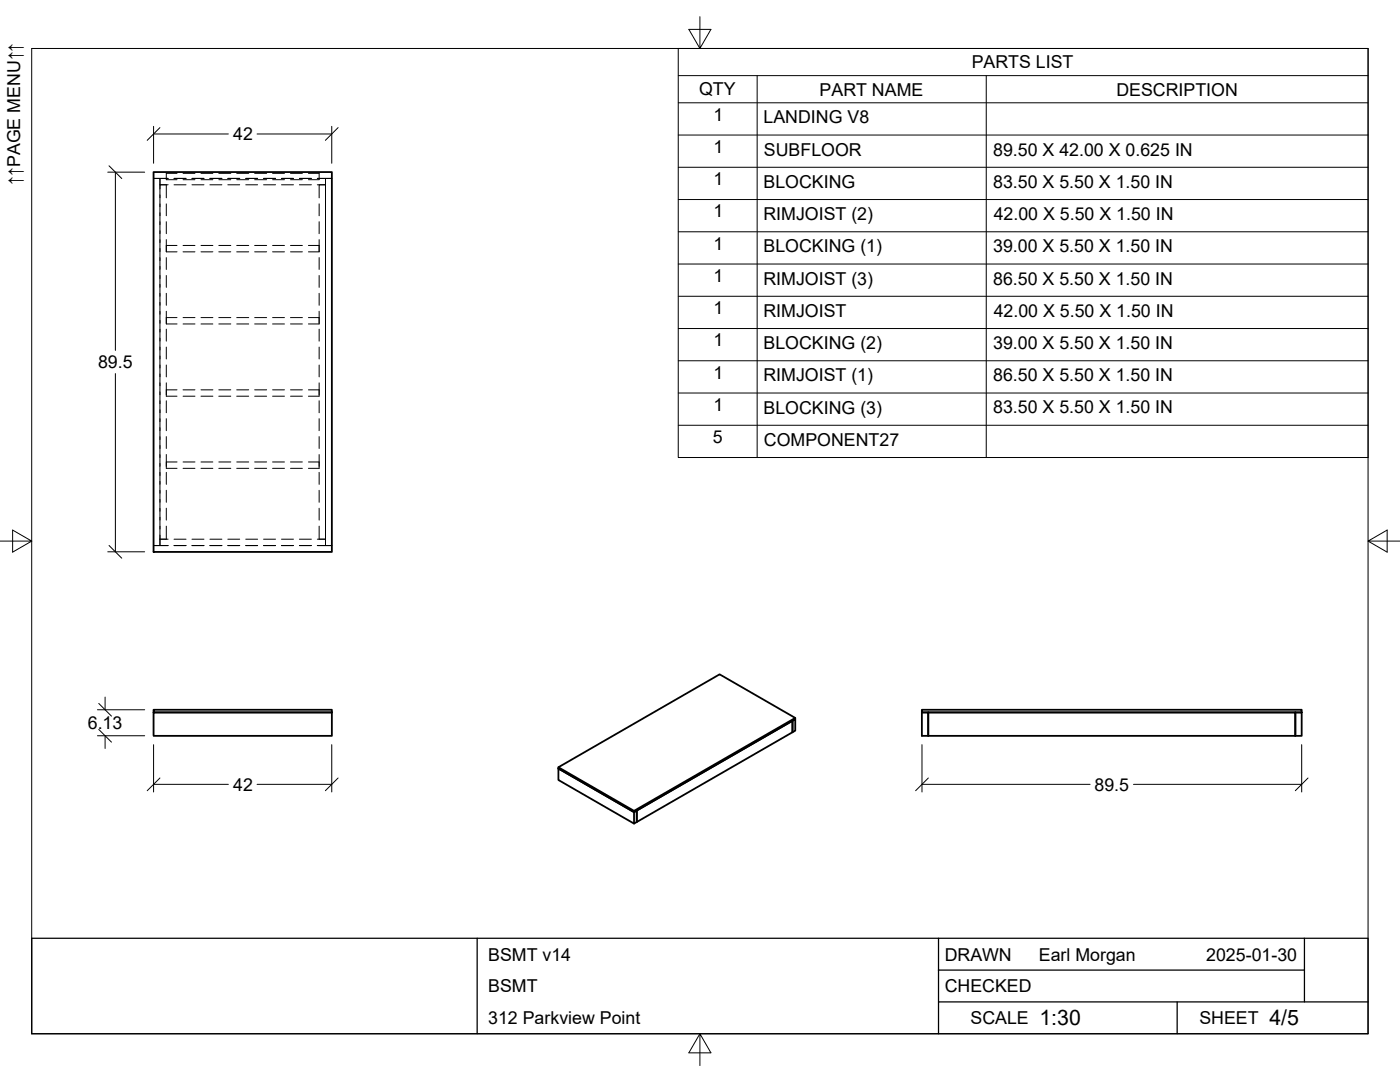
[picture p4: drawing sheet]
<svg xmlns="http://www.w3.org/2000/svg" width="279mm" height="216mm" viewBox="0 0 279 216" stroke-linecap="round" stroke-linejoin="round" font-family="sans-serif">
<!-- layer: Visible -->
<g fill="none" stroke="#000" stroke-width=".36">
<path d="M30.6 34.3h35.6v75.8h-35.6zM30.6 141.6h35.6v.6h-35.6zM30.6 142.2h35.6v4.6h-35.6zM111.4 153.1l15.1 8.7v.3l-15.1-8.7zM111.4 153.1l32.2-18.5 15.1 8.7v.2l-32.2 18.6M111.4 153.4l15.1 8.7v2.2l-15.1-8.7zM158.2 143.8l.5-.3v2.3l-.5 .3zM158.7 143.3l-32.2 18.5M184 141.6h75.8v.6h-75.8zM184 142.2h1.3v4.6h-1.3zM185.3 142.2h73.2v4.6h-73.2zM258.5 142.2h1.3v4.6h-1.3z"/>
<path d="M126.5 162.1l.6-.4v2.3l-.6 .3M127.1 161.7l31.1-17.9v2.3l-31.1 17.9z"/>
</g>
<!-- layer: Hidden -->
<g fill="none" stroke="#000" stroke-width=".2">
<path d="M31.9 39.5v-2.6h1.3v2.6M31.9 35.6v1.3h1.6M31.9 38.9v70M33.5 35.6h-2.9h1.3v2.1M34.7 36.9h2.4M34.7 35.6h2.4M35.3 34.6h-2.1v1.3h2.1M36.5 35.9h2.4M36.5 34.6h2.4M38.3 36.9h2.4M38.3 35.6h2.4M40.1 35.9h2.4"/>
<path d="M40.1 34.6h2.4M41.9 36.9h2.4M41.9 35.6h2.4M43.7 35.9h2.4M43.7 34.6h2.4M45.5 36.9h2.3M45.5 35.6h2.3M47.2 35.9h2.4M47.2 34.6h2.4M49 36.9h2.4M49 35.6h2.4M50.8 35.9h2.4"/>
<path d="M50.8 34.6h2.4M52.6 36.9h2.4M52.6 35.6h2.4M54.4 35.9h2.4M54.4 34.6h2.4M56.2 36.9h2.4M56.2 35.6h2.4M58 35.9h2.3M58 34.6h2.3M59.8 36.9h2.3M59.8 35.6h2.3M61.6 34.6h2.1v1.3h-2.1"/>
<path d="M63.3 36.9h1.7M65 36.9v-1.3h-1.7h2.9h-1.2v2.1M65 36.9v72v-1.3h-1.7M65 36.9h-1.3v2.6M33.2 40.7v2.4M33.2 44.2v2.4M33.2 47.8v2.4h2.1M33.2 51.4v2.4M33.2 55v2.3M33.2 58.5v2.4M33.2 49h2.1M36.5 50.2h2.4"/>
<path d="M36.5 49h2.4M40.1 50.2h2.4M40.1 49h2.4M43.7 50.2h2.4M43.7 49h2.4M47.2 50.2h2.4M47.2 49h2.4M50.8 50.2h2.4M50.8 49h2.4M54.4 50.2h2.4M54.4 49h2.4M58 50.2h2.3"/>
<path d="M58 49h2.3M61.6 49h2.1M63.7 40.7v2.4M63.7 44.2v2.4M63.7 47.8v2.4h-2.1M63.7 51.4v2.4M63.7 55v2.3M63.7 58.5v2.4M33.2 62.1v2.5h2.1M33.2 65.7v2.4M33.2 69.3v2.3M33.2 72.8v2.4"/>
<path d="M33.2 76.4v2.7h2.1M33.2 80v2.4M33.2 77.8h2.1M33.2 63.4h2.1M36.5 79.1h2.4M36.5 77.8h2.4M36.5 64.6h2.4M36.5 63.4h2.4M40.1 79.1h2.4M40.1 77.8h2.4M40.1 64.6h2.4M40.1 63.4h2.4"/>
<path d="M43.7 79.1h2.4M43.7 77.8h2.4M43.7 64.6h2.4M43.7 63.4h2.4M47.2 79.1h2.4M47.2 77.8h2.4M47.2 64.6h2.4M47.2 63.4h2.4M50.8 79.1h2.4M50.8 77.8h2.4M50.8 64.6h2.4M50.8 63.4h2.4"/>
<path d="M54.4 79.1h2.4M54.4 77.8h2.4M54.4 64.6h2.4M54.4 63.4h2.4M58 79.1h2.3M58 77.8h2.3M58 64.6h2.3M58 63.4h2.3M61.6 77.8h2.1M61.6 63.4h2.1M63.7 62.1v2.5h-2.1M63.7 65.7v2.4"/>
<path d="M63.7 69.3v2.3M63.7 72.8v2.4M63.7 76.4v2.7h-2.1M63.7 80v2.4M33.2 83.5v2.4M33.2 87.1v2.4M33.2 90.7v2.8h2.1M33.2 94.3v2.3M33.2 97.8v2.4M33.2 92.2h2.1M36.5 93.5h2.4M36.5 92.2h2.4"/>
<path d="M40.1 93.5h2.4M40.1 92.2h2.4M43.7 93.5h2.4M43.7 92.2h2.4M47.2 93.5h2.4M47.2 92.2h2.4M50.8 93.5h2.4M50.8 92.2h2.4M54.4 93.5h2.4M54.4 92.2h2.4M58 93.5h2.3M58 92.2h2.3"/>
<path d="M61.6 92.2h2.1M63.7 83.5v2.4M63.7 87.1v2.4M63.7 90.7v2.8h-2.1M63.7 94.3v2.3M63.7 97.8v2.4M31.9 106.8v2.1h1.6h-2.9M31.9 107.6h1.6M33.2 101.4v2.4M33.2 105v2.6M34.7 108.9h2.4M34.7 107.6h2.4"/>
<path d="M38.3 108.9h2.4M38.3 107.6h2.4M41.9 108.9h2.4M41.9 107.6h2.4M45.5 108.9h2.3M45.5 107.6h2.3M49 108.9h2.4M49 107.6h2.4M52.6 108.9h2.4M52.6 107.6h2.4M56.2 108.9h2.4M56.2 107.6h2.4"/>
<path d="M59.8 108.9h2.3M59.8 107.6h2.3M63.3 108.9h2.9M63.7 105v2.6h1.3M63.7 101.4v2.4"/>
</g>
<!-- layer: Border -->
<path d="M6.3 9.7h266.7v196.6h-266.7zM139.7 3.3v6.4l2.2-3.8h-4.4l2.2 3.8M0 108h6.3l-3.8-2.2v4.4l3.8-2.2M273 108l3.8 2.2v-4.4l-3.8 2.2h6.4M139.7 206.3l-2.2 3.8h4.4l-2.2-3.8v6.3" fill="none" stroke="#000" stroke-width=".2"/>
<!-- layer: Titleblock -->
<path d="M6.3 187.2h266.7v19.1h-266.7zM95.2 187.2v19.1M187.3 193.6h73M187.3 199.9h85.7M187.3 187.2v19.1M234.9 199.9v6.4M260.3 187.2v12.7" fill="none" stroke="#000" stroke-width=".25"/>
<!-- layer: FD_Dimensions -->
<g fill="none" stroke="#000" stroke-width=".2">
<path d="M21.5 34.4h7.4M21.8 33.1l2.5 2.5M23 34.4v35.5M30.6 25.2v7.4M30.6 26.7h15M31.9 25.5l-2.5 2.5M51.3 26.7h14.9M66.2 25.2v7.4M67.5 25.5l-2.6 2.5M23 74.5v35.6M21.5 110.1h7.4M21.8 108.8l2.5 2.6"/>
<path d="M21 139.1v2.5M19.5 146.8h9.4M19.5 141.6h9.4M19.7 145.5l2.5 2.6M19.7 140.4l2.5 2.5M21 146.8v2.6M30.6 148.6v9.4M30.6 156.5h15M31.9 155.2l-2.5 2.6M51.3 156.5h14.9M66.2 148.6v9.4M67.5 155.2l-2.6 2.6"/>
<path d="M184 156.5h33.6M184 148.6v9.4M185.3 155.2l-2.6 2.6M226.2 156.5h33.6M259.8 148.6v9.4M261 155.2l-2.5 2.6"/>
</g>
<!-- layer: Parts Lists -->
<g fill="none" stroke="#000" stroke-width=".2">
<path d="M135.4 9.7h137.6v81.6h-137.6zM135.4 15.1h137.6M151.1 15.1v76.2M196.8 15.1v76.2M135.4 20.5h137.6M135.4 26.9h137.6M135.4 33.4h137.6M135.4 39.8h137.6M135.4 46.2h137.6M135.4 52.7h137.6M135.4 59.1h137.6M135.4 65.6h137.6"/>
<path d="M135.4 72h137.6M135.4 78.4h137.6M135.4 84.9h137.6"/>
</g>
<g font-size="4.3">
<text x="207.4" y="204.6">1:30</text>
<text x="253.3" y="204.6">4/5</text>
</g>
<g font-size="3.5">
<text x="193.9" y="13.7">PARTS LIST</text>
<text x="139.5" y="19">QTY</text>
<text x="163.6" y="19.1">PART NAME</text>
<text x="222.8" y="19.1">DESCRIPTION</text>
<text x="46.5" y="28">42</text>
<text x="142.4" y="24.1">1</text>
<text x="152.4" y="24.6">LANDING V8</text>
<text x="142.4" y="30.5">1</text>
<text x="152.5" y="31.1">SUBFLOOR</text>
<text x="198.2" y="31">89.50 X 42.00 X 0.625 IN</text>
<text x="4" y="36.9" transform="rotate(-90 4 36.9)">↑↑PAGE MENU↑↑</text>
<text x="142.4" y="37">1</text>
<text x="152.4" y="37.5">BLOCKING</text>
<text x="198.2" y="37.5">83.50 X 5.50 X 1.50 IN</text>
<text x="142.4" y="43.4">1</text>
<text x="152.4" y="43.9">RIMJOIST (2)</text>
<text x="198.3" y="43.9">42.00 X 5.50 X 1.50 IN</text>
<text x="142.4" y="49.8">1</text>
<text x="152.4" y="50.4">BLOCKING (1)</text>
<text x="198.2" y="50.3">39.00 X 5.50 X 1.50 IN</text>
<text x="142.4" y="56.3">1</text>
<text x="152.4" y="56.8">RIMJOIST (3)</text>
<text x="198.2" y="56.8">86.50 X 5.50 X 1.50 IN</text>
<text x="142.4" y="62.7">1</text>
<text x="152.4" y="63.2">RIMJOIST</text>
<text x="198.3" y="63.2">42.00 X 5.50 X 1.50 IN</text>
<text x="142.4" y="69.1">1</text>
<text x="152.4" y="69.7">BLOCKING (2)</text>
<text x="198.2" y="69.6">39.00 X 5.50 X 1.50 IN</text>
<text x="19.6" y="73.5">89.5</text>
<text x="142.4" y="75.6">1</text>
<text x="152.4" y="76.1">RIMJOIST (1)</text>
<text x="198.2" y="76.1">86.50 X 5.50 X 1.50 IN</text>
<text x="142.4" y="82">1</text>
<text x="152.4" y="82.5">BLOCKING (3)</text>
<text x="198.2" y="82.5">83.50 X 5.50 X 1.50 IN</text>
<text x="142.2" y="88.4">5</text>
<text x="152.5" y="89">COMPONENT27</text>
<text x="17.5" y="145.5">6.13</text>
<text x="46.5" y="157.8">42</text>
<text x="218.4" y="157.8">89.5</text>
<text x="97.4" y="191.7">BSMT v14</text>
<text x="188.5" y="191.7">DRAWN</text>
<text x="207.3" y="191.7">Earl Morgan</text>
<text x="240.7" y="191.7">2025-01-30</text>
<text x="97.4" y="198">BSMT</text>
<text x="188.5" y="198">CHECKED</text>
<text x="97.4" y="204.4">312 Parkview Point</text>
<text x="193.7" y="204.4">SCALE</text>
<text x="239.4" y="204.4">SHEET</text>
</g>
</svg>
